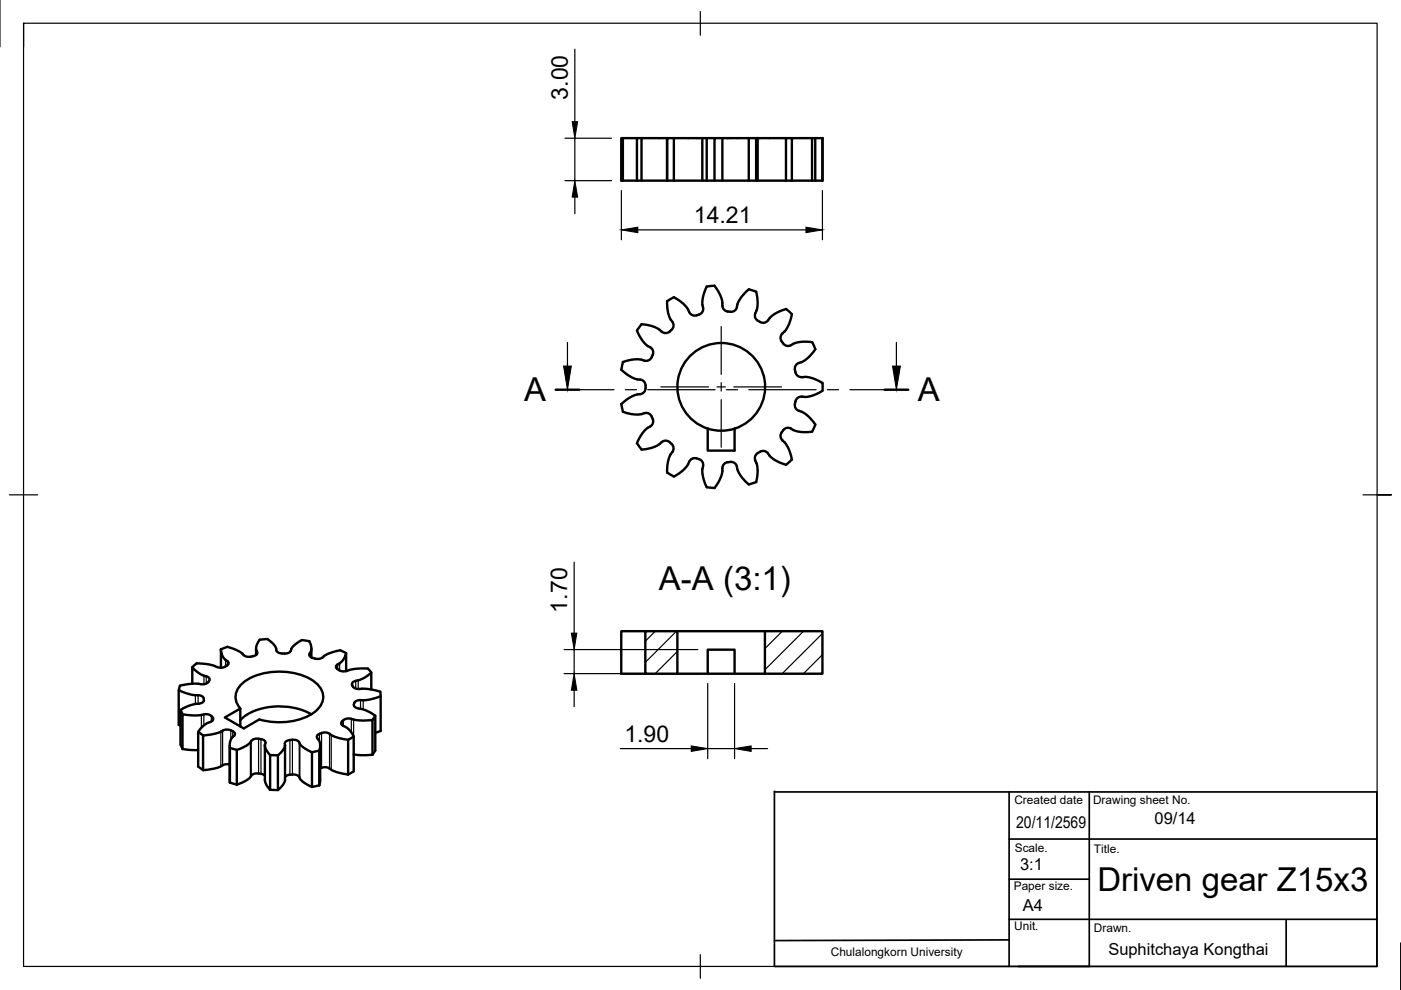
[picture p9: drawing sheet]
<svg xmlns="http://www.w3.org/2000/svg" width="297mm" height="210mm" viewBox="0 0 297 210" stroke-linecap="round" stroke-linejoin="round" font-family="sans-serif">
<!-- layer: Visible -->
<g fill="none" stroke="#000" stroke-width=".51">
<path d="M132.1 29.3h-.4v9h36.2M135 29.3h-2.9v9M136 29.3h-1v9M142.9 29.3h-1.5v9v-9h-5.4v9M148.9 29.3h-6v9M148.9 29.3h.9M148.9 29.3v9M151.5 29.3h-1.7v9M153.2 29.3h5.5M153.2 29.3h-1.7v9M153.2 29.3v9M160.3 29.3h-1.6v9"/>
<path d="M160.6 29.3h6M160.6 29.3h-.3v9M160.6 29.3v9M166.6 38.3v-9h1.3v9M167.9 29.3h4.3M172.2 38.3v-9h.6v9M172.8 29.3h1.6v9h-6.5M132.1 76.7l-.2 .9a1.01 1.01 0 0 0 .5 1.4l1.6 1 1 .4 .7 .1M136.6 76.5l-1-.3h-1.1l-2.4 .6M137.8 73.6a1.69 1.69 0 0 1-.5 2.9l-.7-.1M141.4 63.9l.2 2.4 .5 1.3a1.67 1.67 0 0 1 .1 2.5 1.67 1.67 0 0 1-2.6-.3l-1.4-.7-1.4-.3a.95 .95 0 0 0-1.3 .6 1.05 1.05 0 0 0-.1 1.5l1.2 1.8 1.2 .9M141.5 63.8l1.4-.8 2.1 1.5 .6 .7 .5 1"/>
<path d="M146.1 66.2a1.26 1.26 0 0 0 1.6 .7M154.3 66a1.55 1.55 0 0 1-1.1-2l-.5-1.5-1.2-1.9h-.8a1.08 1.08 0 0 0-1.2 1l-.5 1.7-.1 1.2a1.55 1.55 0 0 1-1.2 2.4M156.2 65.1a1.46 1.46 0 0 1-1.9 1M158.7 61.4l-1.7 1.9-.5 .8-.3 1M158.8 61.3l1.5 .6 .3 2.5-.1 1-.4 1M160.2 66.4a1.44 1.44 0 0 0 1 1.9M162.8 67.9a1.26 1.26 0 0 1-1.6 .4M166.6 65.5l-2.5 1.2-.9 .7-.4 .5M166.7 65.5l1.2 1.1-.6 2.2-.9 1.4a1.64 1.64 0 0 0-.1 2.9 2.05 2.05 0 0 0 2.1-.3l1.8-.4 2 .2M168.7 78.9a1.26 1.26 0 0 0 1.3 1.1M170 80h1.6l1.6 .6 1.2 .6v.8a1.09 1.09 0 0 1-.8 1.3l-1.9 .7-1.7 .1M172.2 72.5l.7 1.5"/>
<path d="M172.8 74.1l-1.2 1.5-1.5 1.1a1.54 1.54 0 0 0-1.4 2.3M131.7 85.7l.4 1.6M132.1 87.3l1.9 .5h1.8a1.65 1.65 0 0 1 2.3 .3 1.65 1.65 0 0 1-.3 2.3M135.7 80.5a1.26 1.26 0 0 1 1.2 1.2M135.7 83.6h-.7l-1 .4-1.3 .8-1 .9M136.9 82.3a1.26 1.26 0 0 1-1.2 1.3M136.9 81.8v.5M137.8 90.4l-1.2 .9-1.2 2a.98 .98 0 0 0 .1 1.4 1.01 1.01 0 0 0 1.4 .5l1.3-.3 1.4-.6a1.67 1.67 0 0 1 2.6-.4 1.67 1.67 0 0 1-.1 2.6l-.5 1.3-.2 2.4M147.7 97.2a1.58 1.58 0 0 0-1.9 1.4l-.8 1-1.4 1a.96 .96 0 0 1-1.4 0l-.7-.4M147.7 97.2a1.56 1.56 0 0 1 1.2 2.4l.1 1.1 .5 1.9a.99 .99 0 0 0 1.2 .8 .97 .97 0 0 0 1.3-.6l.8-1.5 .4-1.3a1.9 1.9 0 0 1 .7-1.9l.4-.1M150.1 90.9v4.6h5.6v-4.6M154.3 98a1.46 1.46 0 0 1 1.9 .9"/>
<path d="M160.1 97.7l.3 .5 .2 1.1-.1 2.1a.98 .98 0 0 1-.9 1.1 1.01 1.01 0 0 1-1.5-.4l-1.5-1.9-.4-1.2M161.2 95.8a1.56 1.56 0 0 1 2.1 .9l1.4 1.1 1.9 .7M161.2 95.8a1.44 1.44 0 0 0-1 1.9M165.9 93.4l.5 .4 .7 1.1 .8 2.5-1.2 1.1M167.7 90.9l.9 .4 1.1 .3 2.5-.1M167.7 90.9a1.69 1.69 0 0 0-2.2 1.8l.4 .7M168.7 85.1a1.44 1.44 0 0 0 .7 2M169.4 87.1l.7 .2 1.1 .8 1.6 1.9M170 84.1a1.26 1.26 0 0 0-1.3 1M172.9 90l-.7 1.5M48.2 137.2l1.9 .6 1.2 .7a1.8 1.8 0 0 0 1.9 .7M48.2 137.1l-1.3 .6"/>
<path d="M54.3 137.5v1.4M54.5 138.2l.1 .3a1.28 1.28 0 0 1-1.2 .7h-.2M56.7 135.5l1.3 1 .5 .9a1.14 1.14 0 0 0 1.5 1.2h.3a1.28 1.28 0 0 0 1.4-.7M56.7 135.5l-1.7 .2-.7 1.5v.6l.2 .4M61.7 138l.3-.8 .9-.8a2.16 2.16 0 0 1 2.8-.3l.3 .8v.8l-.4 .9M66 137.5v1.9M73.4 138.5l-.3-.2a2.32 2.32 0 0 0-2.2-.1l-1.8 .6a2.64 2.64 0 0 1-3.2 .5l-.3-.5 .1-.2M136.8 133.8h6.8v9h-6.8zM136.8 133.8h-5.1v9h5.1M143.6 133.8h18.6M162.2 133.8h12.2v9h-12.2zM38.2 145.4l-.3 .9"/>
<path d="M38.3 153.9l-.4-.2v-7.4l1.7 .7 1.7 .4a1.56 1.56 0 0 1 1.9 .9 .83 .83 0 0 1-1 .9l-2 .4-1.9 .9v7.4M38.3 157.9l.4 .9M38.3 150.5l.4 .9M40.8 145v-3.6l1 1.1 1.4 .8a.94 .94 0 0 1 1.2 1 2.16 2.16 0 0 1-2.6 .7h-1.8l-1.9 .4M41.7 140.6l2.6 .3 1.7 .5M41.7 140.6l-.9 .8M42 155.2l1.1 .7M43.2 151.5l-2.2 .2-2.3-.3v7.4l3.3 .2M43.2 151.5h1.1l.8 .6M45.1 152.1l.1 .3a1.55 1.55 0 0 1-1.2 .9l-1.1 .7-.9 1.2v7.3l1.1 .8M46 141.4a1.94 1.94 0 0 0 2.5-.7l-.1-.3-.7-.6-.5-.7-.4-1.4v3.9M47.2 154.9l-1.6 .7-2.5 .3v7.4l2.2-.3 1.4-.4a2.4 2.4 0 0 1 2-.5"/>
<path d="M47.2 154.9a2.08 2.08 0 0 1 2.6 .6v.3l-.9 1.1-.2 .8v8.2M48.7 158v7.9M48.8 158.6l1.4 .4M51 150.2a3.6 3.6 0 0 1 .8-5.7 14 14 0 0 1 14.9 .1 3.7 3.7 0 0 1 .1 6.3 13.9 13.9 0 0 1-11.8 1.6l-3.3 1.9-4-2.3 3.2-1.9v3.8M56.2 158v7.6l.3 .9 .8 1M56.3 157.6l-.1 .4 .1 .7 1 1.4v7.4M56.3 157.5a1.25 1.25 0 0 0-1.5-.9 1.67 1.67 0 0 0-1.8 .9l-1.4 .9-1.4 .6v7.4l1.6-.7 1-.6a2.21 2.21 0 0 1 3.2-.8l.2 .2M60.4 158v7.4l-.6 1.2-.9 .9M63.4 157.4l.8 1 1.9 1.1v7.3M63.4 157.4a2.35 2.35 0 0 0-3 0v.7l-.2 .7-1.3 1.3v7.4M66 151.4a14.3 14.3 0 0 0-14 .3l-1 1M67.3 156.6l.4 .5 .2 .7-.2 1.3v7.4"/>
<path d="M67.3 156.6l-.1-.3a1.86 1.86 0 0 1 2.1-1l1.8 .9 2.7 .7v7.3l-2.3-.5-1.1-.4a2.11 2.11 0 0 0-2.5-.4M67.7 159.1l-1.5 .4M67.9 158v7.7l-.2 .8M72.5 152.9a2.47 2.47 0 0 1 2.8-.3l1.5 .2 2.2-.2v7.4M72.5 152.9l-.2 .5 .5 .5M72.8 153.9l1.3 .9 .9 1.4v7.3M73.6 142.3l1.7-.5 1.9-.1a1.33 1.33 0 0 1 1.5 .9M73.6 142.2a1.81 1.81 0 0 1-2.4-.9l.1-.2 1.4-1.2 .7-1.4v3.8M74.7 145.2a1.96 1.96 0 0 0 2.3 .8l1.7 .2 1.9 .5 .1 .9M75 159.9l1.4 .2 2.6-.1M75 156.2l-1.2 .6M75 149.4a1.37 1.37 0 0 0 1.6 .9l1.4 .5 1.6 1v7.3l-.6 .9"/>
<path d="M75.4 144.4l1.6-.6 1.7-1.2v3.6M75.4 144.4l-.7 .3v.5M76.4 148.5l2.1-.2 2.2-.7v7.4l-1.1 .4M76.4 148.4a1.11 1.11 0 0 0-1.4 1M79.6 151.8l-.6 .8M143.6 142.8h18.6M150.1 142.8v-5.1h5.6v5.1M48.8 165.9l1.4 .5M57.3 167.5h1.6M57.3 160.1h1.6M63.4 164.8l.3 .5 .7 .6 1.7 .9M63.4 164.8a2.57 2.57 0 0 0-2.6-.4l-.4 .4"/>
<path d="M67.7 166.5l-1.5 .3M75 163.5l-1.2 .7"/>
<circle cx="152.9" cy="82" r="9.3"/>
</g>
<circle cx="141.4" cy="29.3" r=".25" fill="#000"/>
<!-- layer: Visible Narrow -->
<g fill="none" stroke="#000" stroke-width=".25">
<path d="M47.8 139.9v1.4M54.4 137.9v.9M54.5 138.2v.4M65.6 138.6v.5M65.8 138.3v1M41.4 147.4v1.9M42 147.4v1.8M42.7 151.6v2.7M43.2 148.1v.5M43.2 151.5v2.3M43.2 143.3v1.8M43.7 143.4v1.5"/>
<path d="M44.8 151.8v1.2M45.1 152.1v.7M46.8 155.1v7.4M47.2 154.9v7.4M48.2 140.2v.9M48.9 154.8v2.1M49.3 155.1v1.2M53.1 157.4v7.4M53.3 157.1v7.4M54.8 156.6v7.4M55.3 156.7v7.4M61.5 156.9v7.4"/>
<path d="M62 156.9v7.3M63.4 157.4v7.4M63.6 157.7v7.4M67.7 155.6v1.6M68.2 155.4v7.4M69.9 155.6v7.4M70.2 155.8v7.4M71.6 140.9v1M72 140.6v1.6M72.5 152.9v.8M72.8 152.7v1.2M74.5 152.4v2.9"/>
<path d="M75 152.6v3.5M75 149.4v.2M75.1 149.1v.7M75.4 144.4v1.6M75.9 144.2v1.9M76.4 148.5v1.8M77 148.5v1.9"/>
</g>
<!-- layer: BORDER -->
<path d="M0 -.1v10M5 4.9v200h287v-200h-287v5M148.5 2.4v5.1M2 104.9h6M289 104.9h6h-3M297 199.9v10M148.5 202.4v5" fill="none" stroke="#000" stroke-width=".25"/>
<!-- layer: TITLEBLOCK -->
<path d="M164.2 167.9h127.7v37h-127.7M164.2 167.8v37M214 177.9h77.9M214 167.9v37M230.9 167.9v37M214 194.9h77.9M214 199.3l-49.8 .1M214 186.4h16.9M272.7 195v9.8" fill="none" stroke="#000" stroke-width=".36"/>
<!-- layer: FD_Dimensions -->
<g fill="none" stroke="#000" stroke-width=".25">
<path d="M121.9 10.4v15.4M119.8 38.3h9.8M119.8 29.3h9.8M121.9 29.3v9M121.9 41.8v3.5M131.7 40.4v10.4M135.2 48.7h35.7M174.4 40.4v10.4M121.7 119.2v15M119.6 137.7h28.4M121.7 137.7v5.1M119.6 142.8h28.4"/>
<path d="M121.7 146.3v3.5M131.5 158.7h15.1M150.1 144.9v15.9M150.1 158.7h5.6M155.7 144.9v15.9M159.3 158.7h3.5"/>
</g>
<path d="M121.3 25.8h1.2l-.6 3.5zM121.9 38.3l.6 3.5h-1.2zM131.7 48.7l3.5-.5v1.1zM170.9 48.2l3.5 .5-3.5 .6zM121.1 134.2h1.2l-.6 3.5zM121.7 142.8l.6 3.5h-1.2zM146.6 158.2l3.5 .5-3.5 .6zM155.7 158.7l3.6-.5v1.1z" fill="#000" stroke="#000" stroke-width=".21"/>
<!-- layer: Smart Centers -->
<path d="M152.9 69.2v10.2M140.1 82h10.1M152 82h1.8M152.9 81.1v1.8M152.9 84.7v10.1M155.6 82h10.1" fill="none" stroke="#000" stroke-width=".25"/>
<!-- layer: Hatching -->
<path d="M138.9 133.8l-2.1 2.1M143.4 133.8l-6.6 6.6M143.6 138.1l-4.7 4.7M165.9 133.8l-3.7 3.7M170.4 133.8l-8.2 8.2M174.4 134.3l-8.6 8.5M174.4 138.8l-4.1 4M143.6 142.6l-.2 .2" fill="none" stroke="#000" stroke-width=".25"/>
<!-- layer: Section Lines -->
<path d="M117.8 82.6h5M187.6 82.6h5" fill="none" stroke="#000" stroke-width=".51"/>
<path d="M120.3 72.6v5M190.1 72.6v5M122.8 82.6h7.4M132.6 82.6h2.3M137.3 82.6h14.3M154 82.6h2.4M158.7 82.6h14.3M175.4 82.6h2.4M180.2 82.6h7.4" fill="none" stroke="#000" stroke-width=".25"/>
<path d="M119.5 77.6h1.6l-.8 5zM189.2 77.6h1.7l-.8 5z" fill="#000" stroke="#000" stroke-width=".21"/>
<g font-size="7">
<text x="111.1" y="85.1">A</text>
<text x="194.6" y="85.1">A</text>
<text x="139.7" y="125">A-A (3:1)</text>
<text x="232.7" y="188.9">Driven gear Z15x3</text>
</g>
<g font-size="4.9">
<text x="120.4" y="21.1" transform="rotate(-90 120.4 21.1)">3.00</text>
<text x="147.1" y="47.3">14.21</text>
<text x="120.3" y="129.9" transform="rotate(-90 120.3 129.9)">1.70</text>
<text x="132.4" y="157.3">1.90</text>
</g>
<g font-size="3.5">
<text x="215.5" y="175.5">20/11/2569</text>
<text x="244.8" y="174.6">09/14</text>
<text x="216.3" y="184.4">3:1</text>
<text x="216.9" y="193.2">A4</text>
<text x="235" y="202.5">Suphitchaya Kongthai</text>
</g>
<g font-size="2.5">
<text x="215.1" y="170.4">Created date</text>
<text x="231.8" y="170.5">Drawing sheet No.</text>
<text x="215.2" y="180.6">Scale.</text>
<text x="231.9" y="180.9">Title.</text>
<text x="214.9" y="188.7">Paper size.</text>
<text x="215" y="197.3">Unit.</text>
<text x="231.9" y="197.7">Drawn.</text>
<text x="176.1" y="202.8">Chulalongkorn University</text>
</g>
</svg>
